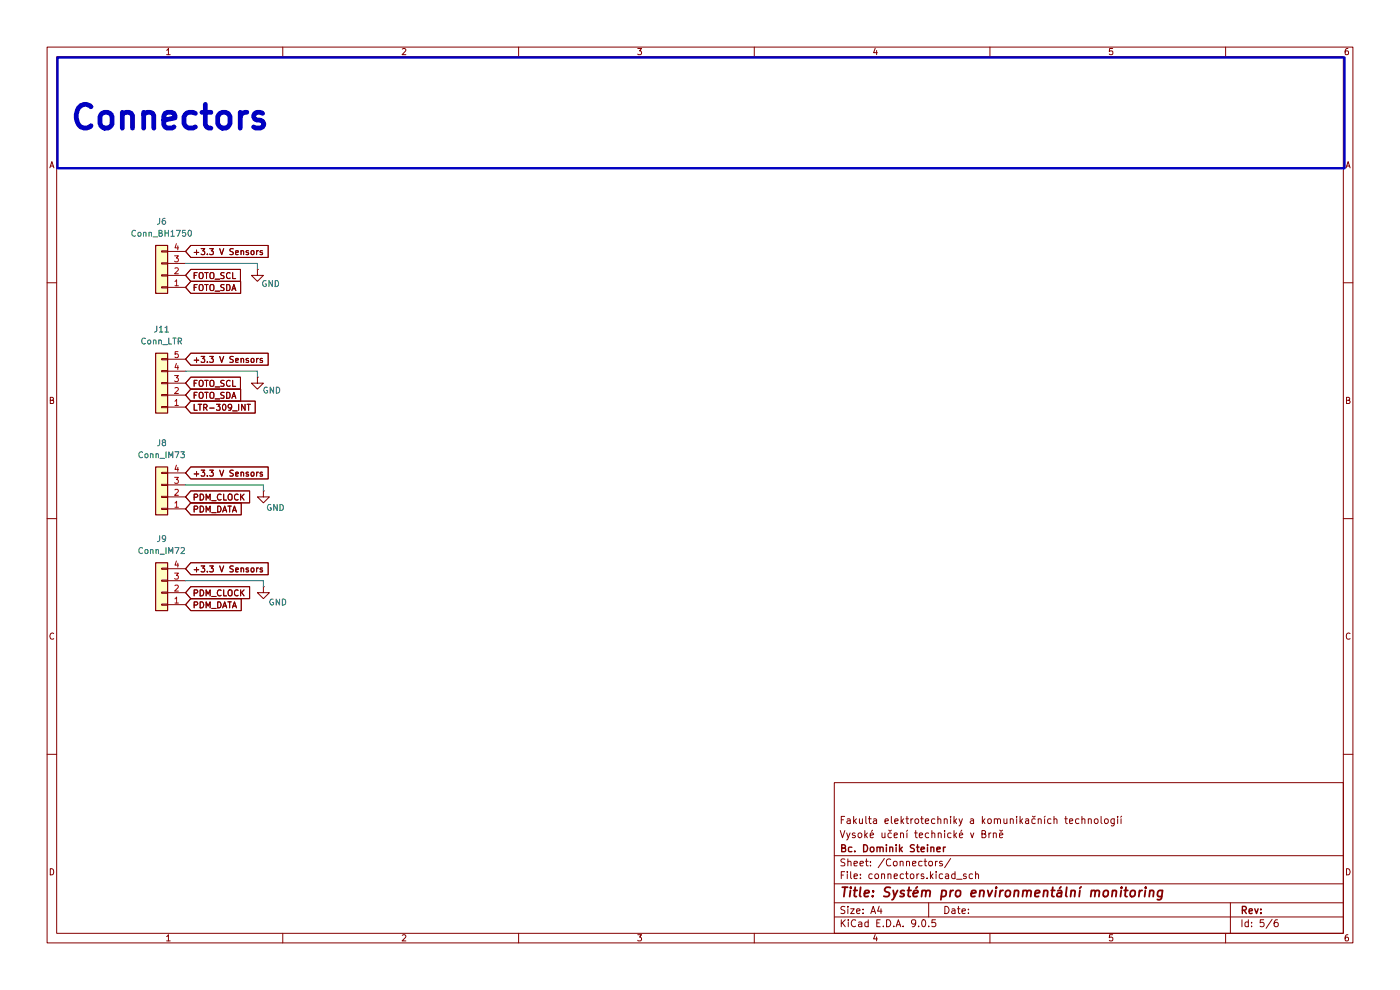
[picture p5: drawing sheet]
(kicad_sch
 (version 20250114)
 (generator "eeschema")
 (generator_version "9.0")
 (paper "A4")
 (title_block
  (title "Systém pro environmentální monitoring")
  (company "Bc. Dominik Steiner")
  (comment 1 "Vysoké učení technické v Brně")
  (comment 2 "Fakulta elektrotechniky a komunikačních technologií"))
 (lib_symbols
  (symbol "Connector_Generic:Conn_01x04"
   (pin_names
    (offset 1.016) (hide yes)) (exclude_from_sim no) (in_bom yes) (on_board yes)
   (property "Reference" "J" (at 0 5.08 0) (effects (font (size 1.27 1.27))))
   (property "Value" "Conn_01x04" (at 0 -7.62 0) (effects (font (size 1.27 1.27))))
   (property "Footprint" "" (at 0 0 0) (effects (font (size 1.27 1.27)) (hide yes)))
   (property "Datasheet" "~" (at 0 0 0) (effects (font (size 1.27 1.27)) (hide yes)))
   (property "Description" "Generic connector, single row, 01x04, script generated (kicad-library-utils/schlib/autogen/connector/)" (at 0 0 0) (effects (font (size 1.27 1.27)) (hide yes)))
   (symbol "Conn_01x04_1_1"
    (rectangle (start -1.27 3.81) (end 1.27 -6.35) (stroke (width 0.254) (type default)) (fill (type background)))
    (rectangle (start -1.27 2.667) (end 0 2.413) (stroke (width 0.1524) (type default)) (fill (type none)))
    (rectangle (start -1.27 0.127) (end 0 -0.127) (stroke (width 0.1524) (type default)) (fill (type none)))
    (rectangle (start -1.27 -2.413) (end 0 -2.667) (stroke (width 0.1524) (type default)) (fill (type none)))
    (rectangle (start -1.27 -4.953) (end 0 -5.207) (stroke (width 0.1524) (type default)) (fill (type none)))
    (pin passive line (at -5.08 2.54 0) (length 3.81) (name "Pin_1" (effects (font (size 1.27 1.27)))) (number "1" (effects (font (size 1.27 1.27)))))
    (pin passive line (at -5.08 0 0) (length 3.81) (name "Pin_2" (effects (font (size 1.27 1.27)))) (number "2" (effects (font (size 1.27 1.27)))))
    (pin passive line (at -5.08 -2.54 0) (length 3.81) (name "Pin_3" (effects (font (size 1.27 1.27)))) (number "3" (effects (font (size 1.27 1.27)))))
    (pin passive line (at -5.08 -5.08 0) (length 3.81) (name "Pin_4" (effects (font (size 1.27 1.27)))) (number "4" (effects (font (size 1.27 1.27))))))
   (embedded_fonts no))
  (symbol "Connector_Generic:Conn_01x05"
   (pin_names
    (offset 1.016) (hide yes)) (exclude_from_sim no) (in_bom yes) (on_board yes)
   (property "Reference" "J" (at 0 7.62 0) (effects (font (size 1.27 1.27))))
   (property "Value" "Conn_01x05" (at 0 -7.62 0) (effects (font (size 1.27 1.27))))
   (property "Footprint" "" (at 0 0 0) (effects (font (size 1.27 1.27)) (hide yes)))
   (property "Datasheet" "~" (at 0 0 0) (effects (font (size 1.27 1.27)) (hide yes)))
   (property "Description" "Generic connector, single row, 01x05, script generated (kicad-library-utils/schlib/autogen/connector/)" (at 0 0 0) (effects (font (size 1.27 1.27)) (hide yes)))
   (symbol "Conn_01x05_1_1"
    (rectangle (start -1.27 6.35) (end 1.27 -6.35) (stroke (width 0.254) (type default)) (fill (type background)))
    (rectangle (start -1.27 5.207) (end 0 4.953) (stroke (width 0.1524) (type default)) (fill (type none)))
    (rectangle (start -1.27 2.667) (end 0 2.413) (stroke (width 0.1524) (type default)) (fill (type none)))
    (rectangle (start -1.27 0.127) (end 0 -0.127) (stroke (width 0.1524) (type default)) (fill (type none)))
    (rectangle (start -1.27 -2.413) (end 0 -2.667) (stroke (width 0.1524) (type default)) (fill (type none)))
    (rectangle (start -1.27 -4.953) (end 0 -5.207) (stroke (width 0.1524) (type default)) (fill (type none)))
    (pin passive line (at -5.08 5.08 0) (length 3.81) (name "Pin_1" (effects (font (size 1.27 1.27)))) (number "1" (effects (font (size 1.27 1.27)))))
    (pin passive line (at -5.08 2.54 0) (length 3.81) (name "Pin_2" (effects (font (size 1.27 1.27)))) (number "2" (effects (font (size 1.27 1.27)))))
    (pin passive line (at -5.08 0 0) (length 3.81) (name "Pin_3" (effects (font (size 1.27 1.27)))) (number "3" (effects (font (size 1.27 1.27)))))
    (pin passive line (at -5.08 -2.54 0) (length 3.81) (name "Pin_4" (effects (font (size 1.27 1.27)))) (number "4" (effects (font (size 1.27 1.27)))))
    (pin passive line (at -5.08 -5.08 0) (length 3.81) (name "Pin_5" (effects (font (size 1.27 1.27)))) (number "5" (effects (font (size 1.27 1.27))))))
   (embedded_fonts no))
  (symbol "power:GND"
   (power)
   (pin_numbers (hide yes))
   (pin_names
    (offset 0) (hide yes)) (exclude_from_sim no) (in_bom yes) (on_board yes)
   (property "Reference" "#PWR" (at 0 -6.35 0) (effects (font (size 1.27 1.27)) (hide yes)))
   (property "Value" "GND" (at 0 -3.81 0) (effects (font (size 1.27 1.27))))
   (property "Footprint" "" (at 0 0 0) (effects (font (size 1.27 1.27)) (hide yes)))
   (property "Datasheet" "" (at 0 0 0) (effects (font (size 1.27 1.27)) (hide yes)))
   (property "Description" "Power symbol creates a global label with name \"GND\" , ground" (at 0 0 0) (effects (font (size 1.27 1.27)) (hide yes)))
   (symbol "GND_0_1"
    (polyline (pts (xy 0 0) (xy 0 -1.27) (xy 1.27 -1.27) (xy 0 -2.54) (xy -1.27 -1.27) (xy 0 -1.27)) (stroke (width 0) (type default)) (fill (type none))))
   (symbol "GND_1_1"
    (pin power_in line (at 0 0 270) (length 0) (name "~" (effects (font (size 1.27 1.27)))) (number "1" (effects (font (size 1.27 1.27))))))
   (embedded_fonts no)))
 (rectangle
  (start 12.192 12.192)
  (end 285.242 35.687)
  (stroke (width 0.5) (type solid))
  (fill (type none)))
 (text "Connectors"
  (exclude_from_sim no)
  (at 36.068 25.146 0)
  (effects (font (size 5 5) (thickness 1)
    (bold yes))))
 (wire
  (pts (xy 54.61 78.74) (xy 54.61 80.01))
  (stroke (width 0) (type default)))
 (wire
  (pts (xy 39.37 123.19) (xy 55.88 123.19))
  (stroke (width 0) (type default)))
 (wire
  (pts (xy 55.88 102.87) (xy 55.88 104.14))
  (stroke (width 0) (type default)))
 (wire
  (pts (xy 39.37 55.88) (xy 54.61 55.88))
  (stroke (width 0) (type default)))
 (wire
  (pts (xy 39.37 78.74) (xy 54.61 78.74))
  (stroke (width 0) (type default)))
 (wire
  (pts (xy 39.37 102.87) (xy 55.88 102.87))
  (stroke (width 0) (type default)))
 (wire
  (pts (xy 55.88 123.19) (xy 55.88 124.46))
  (stroke (width 0) (type default)))
 (wire
  (pts (xy 54.61 55.88) (xy 54.61 57.15))
  (stroke (width 0) (type default)))
 (global_label "PDM_CLOCK"
  (shape input)
  (at 39.37 105.41 0)
  (fields_autoplaced yes)
  (effects (font (size 1.27 1.27)) (justify left))
  (property "Intersheetrefs" "${INTERSHEET_REFS}" (at 53.4828 105.41 0) (effects (font (size 1.27 1.27)) (justify left) (hide yes))))
 (global_label "FOTO_SCL"
  (shape input)
  (at 39.37 81.28 0)
  (fields_autoplaced yes)
  (effects (font (size 1.27 1.27)) (justify left))
  (property "Intersheetrefs" "${INTERSHEET_REFS}" (at 51.5476 81.28 0) (effects (font (size 1.27 1.27)) (justify left) (hide yes))))
 (global_label "PDM_CLOCK"
  (shape input)
  (at 39.37 125.73 0)
  (fields_autoplaced yes)
  (effects (font (size 1.27 1.27)) (justify left))
  (property "Intersheetrefs" "${INTERSHEET_REFS}" (at 53.4828 125.73 0) (effects (font (size 1.27 1.27)) (justify left) (hide yes))))
 (global_label "FOTO_SDA"
  (shape input)
  (at 39.37 60.96 0)
  (fields_autoplaced yes)
  (effects (font (size 1.27 1.27)) (justify left))
  (property "Intersheetrefs" "${INTERSHEET_REFS}" (at 51.6081 60.96 0) (effects (font (size 1.27 1.27)) (justify left) (hide yes))))
 (global_label "LTR-309_INT"
  (shape input)
  (at 39.37 86.36 0)
  (fields_autoplaced yes)
  (effects (font (size 1.27 1.27)) (justify left))
  (property "Intersheetrefs" "${INTERSHEET_REFS}" (at 54.6923 86.36 0) (effects (font (size 1.27 1.27)) (justify left) (hide yes))))
 (global_label "FOTO_SDA"
  (shape input)
  (at 39.37 83.82 0)
  (fields_autoplaced yes)
  (effects (font (size 1.27 1.27)) (justify left))
  (property "Intersheetrefs" "${INTERSHEET_REFS}" (at 51.6081 83.82 0) (effects (font (size 1.27 1.27)) (justify left) (hide yes))))
 (global_label "+3.3 V Sensors"
  (shape input)
  (at 39.37 53.34 0)
  (fields_autoplaced yes)
  (effects (font (size 1.27 1.27)) (justify left))
  (property "Intersheetrefs" "${INTERSHEET_REFS}" (at 57.4137 53.34 0) (effects (font (size 1.27 1.27)) (justify left) (hide yes)))
  (property "+3.3V_SW" "+3.3V_SW" (at 39.37 55.5308 0) (effects (font (size 1.27 1.27)) (justify left) (hide yes))))
 (global_label "+3.3 V Sensors"
  (shape input)
  (at 39.37 76.2 0)
  (fields_autoplaced yes)
  (effects (font (size 1.27 1.27)) (justify left))
  (property "Intersheetrefs" "${INTERSHEET_REFS}" (at 57.4137 76.2 0) (effects (font (size 1.27 1.27)) (justify left) (hide yes)))
  (property "+3.3V_SW" "+3.3V_SW" (at 39.37 78.3908 0) (effects (font (size 1.27 1.27)) (justify left) (hide yes))))
 (global_label "+3.3 V Sensors"
  (shape input)
  (at 39.37 100.33 0)
  (fields_autoplaced yes)
  (effects (font (size 1.27 1.27)) (justify left))
  (property "Intersheetrefs" "${INTERSHEET_REFS}" (at 57.4137 100.33 0) (effects (font (size 1.27 1.27)) (justify left) (hide yes))))
 (global_label "PDM_DATA"
  (shape input)
  (at 39.37 107.95 0)
  (fields_autoplaced yes)
  (effects (font (size 1.27 1.27)) (justify left))
  (property "Intersheetrefs" "${INTERSHEET_REFS}" (at 51.729 107.95 0) (effects (font (size 1.27 1.27)) (justify left) (hide yes))))
 (global_label "FOTO_SCL"
  (shape input)
  (at 39.37 58.42 0)
  (fields_autoplaced yes)
  (effects (font (size 1.27 1.27)) (justify left))
  (property "Intersheetrefs" "${INTERSHEET_REFS}" (at 51.5476 58.42 0) (effects (font (size 1.27 1.27)) (justify left) (hide yes))))
 (global_label "PDM_DATA"
  (shape input)
  (at 39.37 128.27 0)
  (fields_autoplaced yes)
  (effects (font (size 1.27 1.27)) (justify left))
  (property "Intersheetrefs" "${INTERSHEET_REFS}" (at 51.729 128.27 0) (effects (font (size 1.27 1.27)) (justify left) (hide yes))))
 (global_label "+3.3 V Sensors"
  (shape input)
  (at 39.37 120.65 0)
  (fields_autoplaced yes)
  (effects (font (size 1.27 1.27)) (justify left))
  (property "Intersheetrefs" "${INTERSHEET_REFS}" (at 57.4137 120.65 0) (effects (font (size 1.27 1.27)) (justify left) (hide yes))))
 (symbol
  (lib_id "power:GND")
  (at 55.88 104.14 0)
  (unit 1)
  (exclude_from_sim no)
  (in_bom yes)
  (on_board yes)
  (dnp no)
  (property "Reference" "#PWR059" (at 55.88 110.49 0) (effects (font (size 1.27 1.27)) (hide yes)))
  (property "Value" "GND" (at 58.42 107.696 0) (effects (font (size 1.27 1.27))))
  (property "Footprint" "" (at 55.88 104.14 0) (effects (font (size 1.27 1.27)) (hide yes)))
  (property "Datasheet" "" (at 55.88 104.14 0) (effects (font (size 1.27 1.27)) (hide yes)))
  (property "Description" "Power symbol creates a global label with name \"GND\" , ground" (at 55.88 104.14 0) (effects (font (size 1.27 1.27)) (hide yes)))
  (pin "1"))
 (symbol
  (lib_id "Connector_Generic:Conn_01x04")
  (at 34.29 125.73 180)
  (unit 1)
  (exclude_from_sim no)
  (in_bom yes)
  (on_board yes)
  (dnp no)
  (fields_autoplaced yes)
  (property "Reference" "J9" (at 34.29 114.3 0) (effects (font (size 1.27 1.27))))
  (property "Value" "Conn_IM72" (at 34.29 116.84 0) (effects (font (size 1.27 1.27))))
  (property "Footprint" "Connector_JST:JST_GH_SM04B-GHS-TB_1x04-1MP_P1.25mm_Horizontal" (at 34.29 125.73 0) (effects (font (size 1.27 1.27)) (hide yes)))
  (property "Datasheet" "~" (at 34.29 125.73 0) (effects (font (size 1.27 1.27)) (hide yes)))
  (property "Description" "Generic connector, single row, 01x04, script generated (kicad-library-utils/schlib/autogen/connector/)" (at 34.29 125.73 0) (effects (font (size 1.27 1.27)) (hide yes)))
  (pin "1")
  (pin "2")
  (pin "4")
  (pin "3"))
 (symbol
  (lib_id "Connector_Generic:Conn_01x04")
  (at 34.29 105.41 180)
  (unit 1)
  (exclude_from_sim no)
  (in_bom yes)
  (on_board yes)
  (dnp no)
  (fields_autoplaced yes)
  (property "Reference" "J8" (at 34.29 93.98 0) (effects (font (size 1.27 1.27))))
  (property "Value" "Conn_IM73" (at 34.29 96.52 0) (effects (font (size 1.27 1.27))))
  (property "Footprint" "Connector_JST:JST_GH_SM04B-GHS-TB_1x04-1MP_P1.25mm_Horizontal" (at 34.29 105.41 0) (effects (font (size 1.27 1.27)) (hide yes)))
  (property "Datasheet" "~" (at 34.29 105.41 0) (effects (font (size 1.27 1.27)) (hide yes)))
  (property "Description" "Generic connector, single row, 01x04, script generated (kicad-library-utils/schlib/autogen/connector/)" (at 34.29 105.41 0) (effects (font (size 1.27 1.27)) (hide yes)))
  (pin "1")
  (pin "2")
  (pin "4")
  (pin "3"))
 (symbol
  (lib_id "Connector_Generic:Conn_01x05")
  (at 34.29 81.28 180)
  (unit 1)
  (exclude_from_sim no)
  (in_bom yes)
  (on_board yes)
  (dnp no)
  (property "Reference" "J11" (at 34.29 69.85 0) (effects (font (size 1.27 1.27))))
  (property "Value" "Conn_LTR" (at 34.29 72.39 0) (effects (font (size 1.27 1.27))))
  (property "Footprint" "Connector_JST:JST_GH_SM05B-GHS-TB_1x05-1MP_P1.25mm_Horizontal" (at 34.29 81.28 0) (effects (font (size 1.27 1.27)) (hide yes)))
  (property "Datasheet" "~" (at 34.29 81.28 0) (effects (font (size 1.27 1.27)) (hide yes)))
  (property "Description" "Generic connector, single row, 01x05, script generated (kicad-library-utils/schlib/autogen/connector/)" (at 34.29 81.28 0) (effects (font (size 1.27 1.27)) (hide yes)))
  (pin "4")
  (pin "2")
  (pin "3")
  (pin "5")
  (pin "1"))
 (symbol
  (lib_id "power:GND")
  (at 54.61 57.15 0)
  (unit 1)
  (exclude_from_sim no)
  (in_bom yes)
  (on_board yes)
  (dnp no)
  (property "Reference" "#PWR057" (at 54.61 63.5 0) (effects (font (size 1.27 1.27)) (hide yes)))
  (property "Value" "GND" (at 57.404 60.198 0) (effects (font (size 1.27 1.27))))
  (property "Footprint" "" (at 54.61 57.15 0) (effects (font (size 1.27 1.27)) (hide yes)))
  (property "Datasheet" "" (at 54.61 57.15 0) (effects (font (size 1.27 1.27)) (hide yes)))
  (property "Description" "Power symbol creates a global label with name \"GND\" , ground" (at 54.61 57.15 0) (effects (font (size 1.27 1.27)) (hide yes)))
  (pin "1"))
 (symbol
  (lib_id "power:GND")
  (at 55.88 124.46 0)
  (unit 1)
  (exclude_from_sim no)
  (in_bom yes)
  (on_board yes)
  (dnp no)
  (property "Reference" "#PWR060" (at 55.88 130.81 0) (effects (font (size 1.27 1.27)) (hide yes)))
  (property "Value" "GND" (at 58.928 127.762 0) (effects (font (size 1.27 1.27))))
  (property "Footprint" "" (at 55.88 124.46 0) (effects (font (size 1.27 1.27)) (hide yes)))
  (property "Datasheet" "" (at 55.88 124.46 0) (effects (font (size 1.27 1.27)) (hide yes)))
  (property "Description" "Power symbol creates a global label with name \"GND\" , ground" (at 55.88 124.46 0) (effects (font (size 1.27 1.27)) (hide yes)))
  (pin "1"))
 (symbol
  (lib_id "Connector_Generic:Conn_01x04")
  (at 34.29 58.42 180)
  (unit 1)
  (exclude_from_sim no)
  (in_bom yes)
  (on_board yes)
  (dnp no)
  (fields_autoplaced yes)
  (property "Reference" "J6" (at 34.29 46.99 0) (effects (font (size 1.27 1.27))))
  (property "Value" "Conn_BH1750" (at 34.29 49.53 0) (effects (font (size 1.27 1.27))))
  (property "Footprint" "Connector_JST:JST_GH_SM04B-GHS-TB_1x04-1MP_P1.25mm_Horizontal" (at 34.29 58.42 0) (effects (font (size 1.27 1.27)) (hide yes)))
  (property "Datasheet" "~" (at 34.29 58.42 0) (effects (font (size 1.27 1.27)) (hide yes)))
  (property "Description" "Generic connector, single row, 01x04, script generated (kicad-library-utils/schlib/autogen/connector/)" (at 34.29 58.42 0) (effects (font (size 1.27 1.27)) (hide yes)))
  (pin "1")
  (pin "2")
  (pin "4")
  (pin "3"))
 (symbol
  (lib_id "power:GND")
  (at 54.61 80.01 0)
  (unit 1)
  (exclude_from_sim no)
  (in_bom yes)
  (on_board yes)
  (dnp no)
  (property "Reference" "#PWR058" (at 54.61 86.36 0) (effects (font (size 1.27 1.27)) (hide yes)))
  (property "Value" "GND" (at 57.658 82.804 0) (effects (font (size 1.27 1.27))))
  (property "Footprint" "" (at 54.61 80.01 0) (effects (font (size 1.27 1.27)) (hide yes)))
  (property "Datasheet" "" (at 54.61 80.01 0) (effects (font (size 1.27 1.27)) (hide yes)))
  (property "Description" "Power symbol creates a global label with name \"GND\" , ground" (at 54.61 80.01 0) (effects (font (size 1.27 1.27)) (hide yes)))
  (pin "1")))
